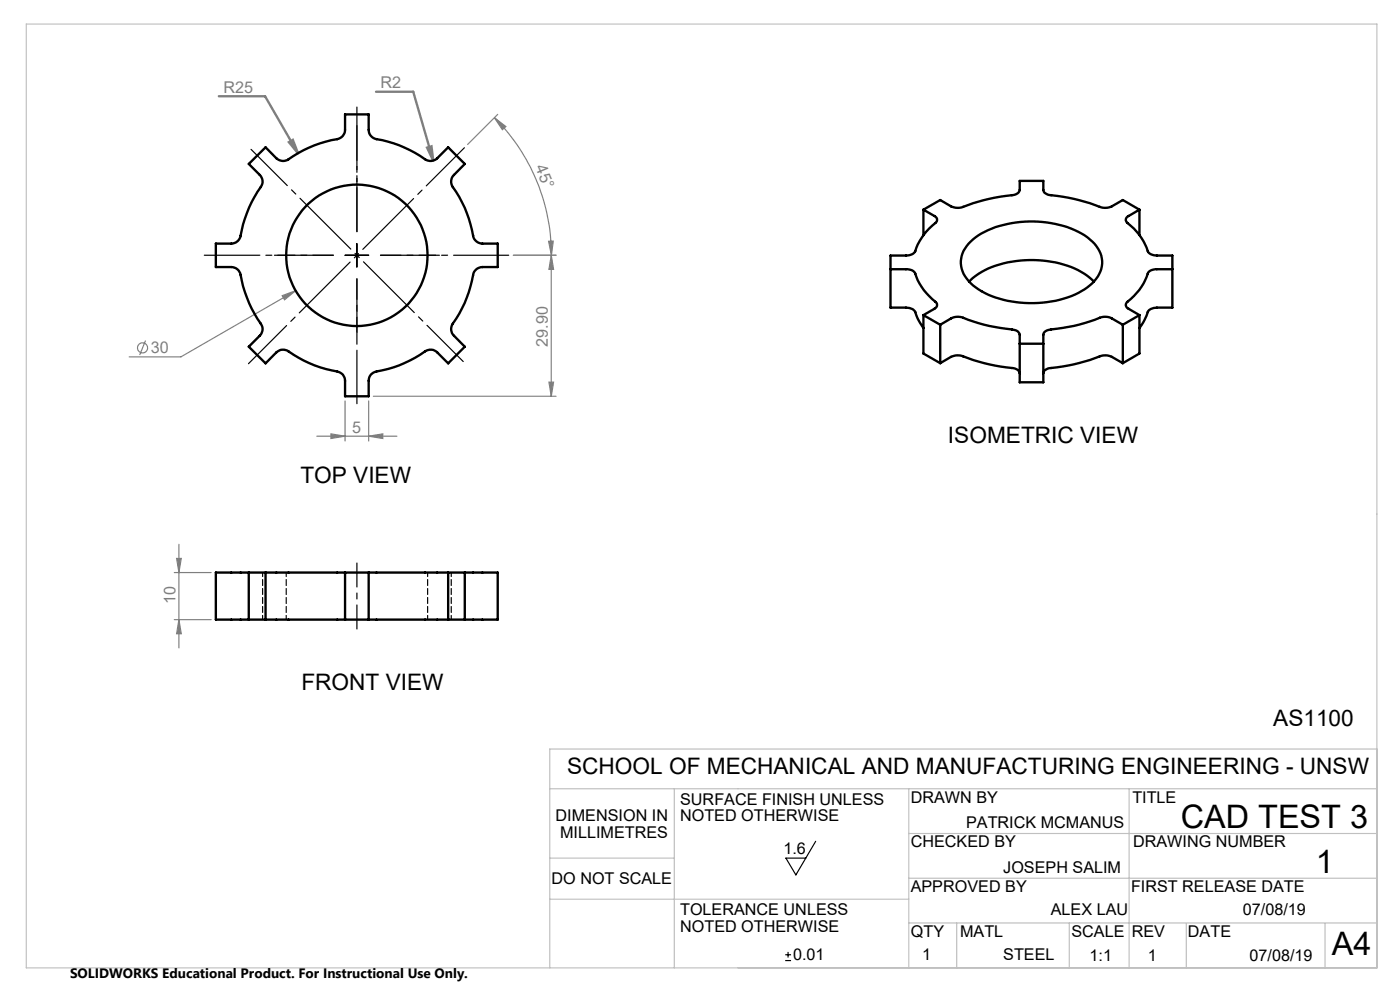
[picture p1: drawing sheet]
<svg xmlns="http://www.w3.org/2000/svg" width="297mm" height="210mm" viewBox="0 0 297 210" stroke-linecap="round" stroke-linejoin="round" font-family="sans-serif">
<g fill="none" stroke="#808080" stroke-width=".25">
<path d="M104.9 25l2.4 1.8-.7 .7zM104.9 25a41.3 41.3 0 0 1 12.1 29.1M105.6 24.3l-6.4 6.3M108.9 54.1h9.1M116.4 51.2l1-.1-.4 3zM116.9 54.1l.5 3h-.9zM116.9 54.1v30M30.9 72.2l-1.3 3.1M59.9 62.7l2.8-1-2.3 1.9zM62.7 61.7l-24.3 14h-11M67.2 92.5h17M70.2 92l3 .5-3 .5z"/>
<path d="M73.2 85v8.5M78.2 92.5l3-.5v1zM78.2 85v8.5M79.2 84.1h38.8M116.5 81.1h.9l-.5 3zM37.5 118.5h1l-.5 3zM38 115.5v21.9M37 121.5h7.8M37 131.4h7.8M38 131.4l.5 3h-1z"/>
<circle cx="30.2" cy="73.8" r="1.08"/>
</g>
<path d="M73.2 54.1h5M75.7 51.7v4.9M173 178.5l-4.2 7.1-2.1-3.6h4.3M166.6 203.8h1.2M166.6 202.5h1.2M167.2 201.9v1.2" fill="none" stroke="#000" stroke-width=".25"/>
<path d="M79.8 19.5h7.9l4.2 14.6M46.4 20.4h9.8l7 12.1M61.3 30.2l.8-.5 1.1 2.8zM90.6 31.3l.9-.3 .4 3.1z" fill="none" stroke="#808080" stroke-width=".5"/>
<path d="M52.7 77.1l45.8-45.8" fill="none" stroke="#000" stroke-width=".25" stroke-dasharray="15.2 1.3 1.3 1.3" stroke-dashoffset="3.8"/>
<path d="M98.3 76.7l-45-45" fill="none" stroke="#000" stroke-width=".25" stroke-dasharray="15.2 1.3 1.3 1.3" stroke-dashoffset="4.4"/>
<path d="M75.7 49.1v-26.4M75.7 59.1v26.5" fill="none" stroke="#000" stroke-width=".25" stroke-dasharray="15.2 1.3 1.3 1.3" stroke-dashoffset="3.9"/>
<path d="M70.7 54.1h-12.5M75.7 59.1v12.5M80.7 54.1h12.5" fill="none" stroke="#000" stroke-width=".25" stroke-dasharray="15.2 1.3 1.3 1.3" stroke-dashoffset="10.9"/>
<path d="M75.7 49.1v-22.5" fill="none" stroke="#000" stroke-width=".25" stroke-dasharray="15.2 1.3 1.3 1.3" stroke-dashoffset="5.9"/>
<path d="M70.7 54.1h-27.4M80.7 54.1h27.2" fill="none" stroke="#000" stroke-width=".25" stroke-dasharray="15.2 1.3 1.3 1.3" stroke-dashoffset="3.5"/>
<path d="M75.7 119.4v14" fill="none" stroke="#000" stroke-width=".25" stroke-dasharray="15.2 1.3 1.3 1.3" stroke-dashoffset="10.1"/>
<g fill="none" stroke="#c0c0c0" stroke-width=".25">
<path d="M5.6 5.1h286.5v200.2h-286.5zM292.1 158.9h-175.5v46.4M116.6 167.3h175.5M143.1 167.3v38M192.8 167.3v38M192.8 176.8h99.3M239.5 167.3v38M116.6 190.7h76.2M116.6 182h26.5M192.8 186.3h99.3M192.8 195.8h99.3M203 195.8v9.5"/>
<path d="M226.8 195.8v9.5M251.7 195.9v9.4M281.1 195.9v9.4"/>
</g>
<g fill="#808080">
<path d="M116.4 51.2l1-.1-.4 3zM104.9 25l2.4 1.8-.7 .7z"/>
<path d="M59.9 62.7l.5 .9 2.3-1.9zM70.2 92l3 .5-3 .5zM78.2 92.5l3-.5v1z"/>
<path d="M37.5 118.5h1l-.5 3zM38 131.4l.5 3h-1zM116.9 54.1l.5 3h-.9zM116.5 81.1h.9l-.5 3z"/>
<path d="M61.3 30.2l1.9 2.3-1.1-2.8zM90.6 31.3l1.3 2.8-.4-3.1z"/>
</g>
<g fill="none" stroke="#000" stroke-width=".5">
<path d="M52.8 34.8l3.5-3.6 2.3 2.4a2.05 2.05 0 0 0 2.6 .2 25.6 25.6 0 0 1 10.7-4.4l.6-.3 .6-.9 .1-3.9h5v3.2a2.02 2.02 0 0 0 1.7 2 26 26 0 0 1 10.6 4.5l1 .1 1-.3 2.6-2.6 3.5 3.6-2.3 2.3a1.99 1.99 0 0 0-.2 2.6 27.5 27.5 0 0 1 4.5 11l.7 .7 .7 .2 3.6 .1v4.9h-3.3a2.02 2.02 0 0 0-1.9 1.7 25.4 25.4 0 0 1-4.5 10.7l-.2 .6 .2 1.1 2.7 2.8-3.5 3.6-2.4-2.4a2.04 2.04 0 0 0-2.5-.2 25.2 25.2 0 0 1-10.7 4.4l-.8 .6-.4 .6-.1 4h-5v-3.3a1.95 1.95 0 0 0-1.7-2 25.4 25.4 0 0 1-10.6-4.4l-1-.2-1 .3-2.6 2.6-3.5-3.6 2.3-2.3a1.93 1.93 0 0 0 .2-2.6 26.2 26.2 0 0 1-4.3-10.6l-.6-.9-1-.4-3.6-.1v-4.9h3.3a2.02 2.02 0 0 0 1.9-1.7 27.5 27.5 0 0 1 4.6-11l.1-.7-.3-.9zM188.9 57.1h3.3a1.92 1.92 0 0 1 2.2 1.7 14.8 14.8 0 0 0 4.4 5.6v.6l-.4 .4-2.5 1.4M195.9 44.5l2.3 1.3a.84 .84 0 0 1 .6 .7 .84 .84 0 0 1-.4 .8 12.7 12.7 0 0 0-4.3 6.1l-.4 .4-.8 .3-4 .1v11.1h3.3a1.98 1.98 0 0 1 2.2 1.6l1.5 2.7M195.9 44.5l3.6-2.1 2.3 1.4a3.3 3.3 0 0 0 2.5 .1 40.8 40.8 0 0 1 11-2.6l.7-.4 .3-.4v-2.1h5v1.9a1.55 1.55 0 0 0 1.7 1.1 42.3 42.3 0 0 1 10.9 2.7h1.1l.6-.2 2.6-1.5 3.5 2.1M195.9 44.5v5.4M205.5 51.7a16.9 16.9 0 0 1 11-4.6 22 22 0 0 1 14.2 3.2 6.4 6.4 0 0 1 2.9 6.7 9.3 9.3 0 0 1-5.6 5.5 23.8 23.8 0 0 1-19.8-.7 7.5 7.5 0 0 1-4.4-6.4l.2-1.1 .4-1.1zM205.6 59.8a17.5 17.5 0 0 1 11.8-4.6 20.5 20.5 0 0 1 13.8 3.7l.9 .9M241.7 44.5l-2.3 1.3a.83 .83 0 0 0-.6 .7 .83 .83 0 0 0 .4 .8 13.5 13.5 0 0 1 4.5 6.3l1.1 .5 3.9 .1v11.1h-3.3a1.98 1.98 0 0 0-2.2 1.6l-1.5 2.7M241.7 44.5v5.4M248.7 57.1h-3.3a1.91 1.91 0 0 0-2.2 1.7 15.8 15.8 0 0 1-4.3 5.6l-.1 .4 .4 .6 2.5 1.4M195.9 66.8l3.6 2.1M195.9 66.8v8.2l3.6 2"/>
<path d="M199.5 68.9l2.3-1.4a3.1 3.1 0 0 1 2.5-.1 39.2 39.2 0 0 0 11 2.6l.6 .3 .4 .7v10.1h5v-10.1a1.55 1.55 0 0 1 1.7-1.1 38.8 38.8 0 0 0 10.9-2.7h1.1l.6 .2 2.6 1.5M199.5 77l2.3-1.3a3.3 3.3 0 0 1 2.5-.1 40.8 40.8 0 0 0 11 2.6l.7 .4 .3 .6M199.5 68.9v8.1M216.3 72.9h5M238.2 77l-2.3-1.3a3.2 3.2 0 0 0-2.6-.1 40 40 0 0 1-11 2.6l-.7 .4-.3 .6M238.2 68.9v8.1M241.7 66.8l-3.5 2.1M241.7 66.8v8.2l-3.5 2M52.8 131.4h20.4M52.8 121.5h20.4M52.8 121.5h-7v9.9h7M52.8 121.5v9.9"/>
<path d="M56.3 121.5v9.9M73.2 121.5v9.9M73.2 131.4h5M73.2 121.5h5M78.2 131.4h20.4M78.2 121.5h20.4M78.2 121.5v9.9M95.1 121.5v9.9M98.6 121.5h7v9.9h-7M98.6 121.5v9.9"/>
<circle cx="75.7" cy="54.2" r="15"/>
</g>
<path d="M55.7 131.4v-10M60.7 121.4v10M90.7 131.4v-10M95.7 121.4v10" fill="none" stroke="#000" stroke-width=".25" stroke-dasharray="1.3 .6" stroke-dashoffset=".4"/>
<g font-size="6.9">
<text x="250.5" y="175.6">CAD TEST 3</text>
<text x="279.2" y="185.2">1</text>
<text x="282.6" y="202.6">A4</text>
</g>
<g font-size="4.8">
<text x="201.1" y="93.9">ISOMETRIC VIEW</text>
<text x="63.7" y="102.5">TOP VIEW</text>
<text x="63.9" y="146.3">FRONT VIEW</text>
<text x="270.1" y="154">AS1100</text>
<text x="120.3" y="164.3">SCHOOL OF MECHANICAL AND MANUFACTURING ENGINEERING - UNSW</text>
</g>
<g font-size="3.4" fill="#808080">
<text x="47.4" y="19.6">R25</text>
<text x="80.7" y="18.7">R2</text>
<text x="113.5" y="35.5" transform="rotate(67 113.5 35.5)">45°</text>
<text x="32" y="74.9">30</text>
<text x="116.2" y="73.5" transform="rotate(-90 116.2 73.5)">29.90</text>
<text x="74.7" y="91.7">5</text>
<text x="37.2" y="128" transform="rotate(-90 37.2 128)">10</text>
</g>
<g font-size="3.4">
<text x="144.3" y="170.7">SURFACE FINISH UNLESS</text>
<text x="193.2" y="170.3">DRAWN BY</text>
<text x="240.2" y="170.3">TITLE</text>
<text x="117.9" y="174.2">DIMENSION IN</text>
<text x="118.8" y="177.7">MILLIMETRES</text>
<text x="144.3" y="174.2">NOTED OTHERWISE</text>
<text x="193.2" y="179.8">CHECKED BY</text>
<text x="205" y="175.7">PATRICK MCMANUS</text>
<text x="240.4" y="179.8">DRAWING NUMBER</text>
<text x="166.2" y="181.2">1.6</text>
<text x="212.8" y="185.3">JOSEPH SALIM</text>
<text x="117" y="187.5">DO NOT SCALE</text>
<text x="193.2" y="189.3">APPROVED BY</text>
<text x="239.9" y="189.3">FIRST RELEASE DATE</text>
<text x="144.3" y="194.2">TOLERANCE UNLESS</text>
<text x="144.3" y="197.7">NOTED OTHERWISE</text>
<text x="222.9" y="194.2">ALEX LAU</text>
<text x="263.7" y="194.1">07/08/19</text>
<text x="168.3" y="203.7">0.01</text>
<text x="193.2" y="198.8">QTY</text>
<text x="195.6" y="203.7">1</text>
<text x="203.7" y="198.8">MATL</text>
<text x="212.8" y="203.7">STEEL</text>
<text x="227.3" y="198.8">SCALE</text>
<text x="231.1" y="203.8">1:1</text>
<text x="240.1" y="198.8">REV</text>
<text x="243.5" y="203.8">1</text>
<text x="252" y="198.8">DATE</text>
<text x="265.1" y="203.8">07/08/19</text>
</g>
<text font-size="2.9" x="14.9" y="207.4">SOLIDWORKS Educational Product. For Instructional Use Only.</text>
</svg>
